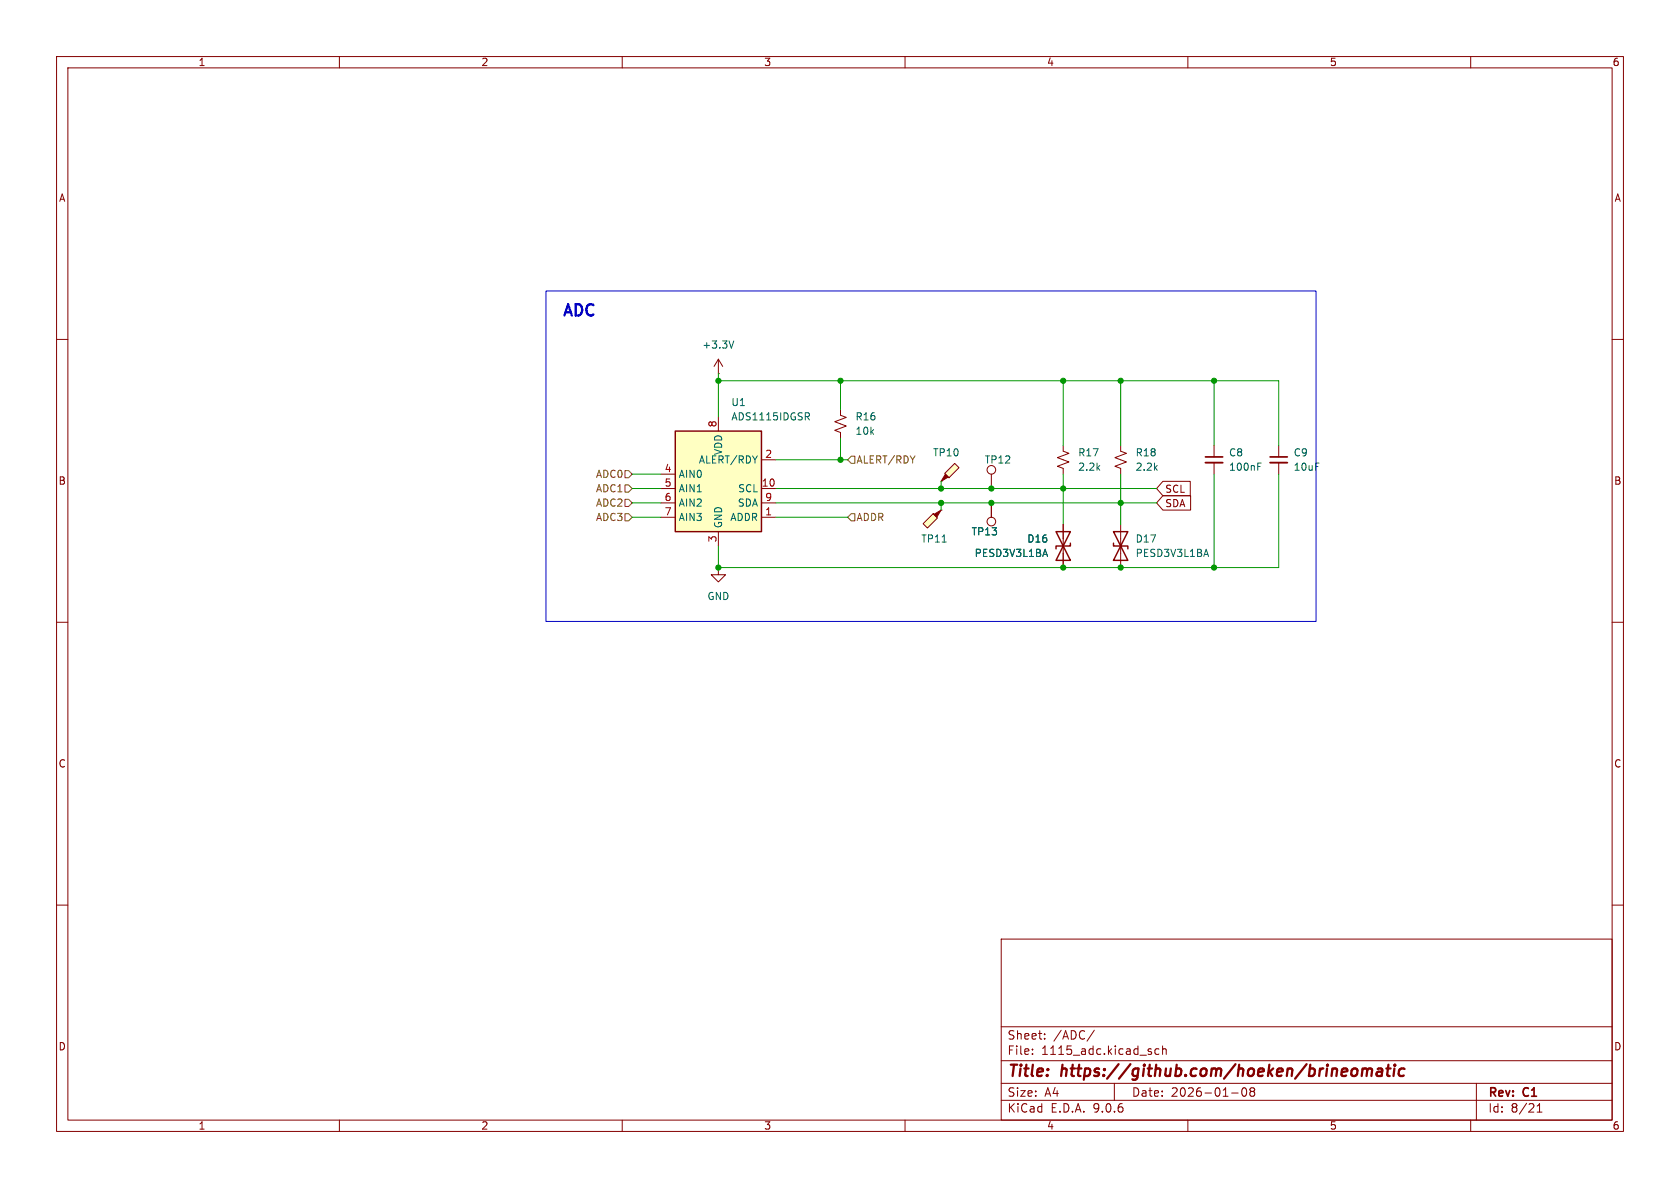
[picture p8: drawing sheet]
<svg xmlns="http://www.w3.org/2000/svg" width="297mm" height="210mm" viewBox="0 0 297 210" stroke-linecap="round" stroke-linejoin="round" font-family="sans-serif">
<g fill="none" stroke="#840000" stroke-width=".18">
<path d="M10 10h277v190h-277zM12 12h273v186h-273zM60 10v2M110 10v2M160 10v2M210 10v2M260 10v2M10 60h2M127 66h.1M127 63.5l-.8 1.3M127 63.5l.8 1.3M127 63.5v2.5"/>
<path d="M148.6 72.4v1l1 .4-2 .7 2 .8-2 .8 1 .4v1M188 78.7v1.1l1 .3-2.1 .8 2.1 .8-2.1 .7 1.1 .4v1M226.1 78.7v2.1M285 60h2M175.3 83.8v2.6M198.1 92.7v7.6M226.1 81.8v2M10 110h2M127 100.3v1.3h1.3l-1.3 1.3-1.3-1.3h1.3M127 100.3h.1M285 110h2M10 160h2"/>
<path d="M177 166h108v32h-108zM285 160h2M60 198v2M110 198v2M160 198v2M177 194.5h108M177 191.5h108M177 187.5h108M177 181.5h108M182.5 186.3v.1M182.5 185.5v.1M184.7 183.6v.1"/>
<path d="M184.7 182.8v.1M193.5 182.1l-1.3 2M197 191.5v3M204.9 185.5l-.4-.1-.3 .3v.4l.1 .2h.6M205.5 185.5l.2-.1 .4 .1 .1 .9M205.5 184.9v1.5M210 198v2M217.7 193.2h1.2M219.7 192.4a.81 .81 0 0 0 .3 1.4l.2-.1 .2-.5-.2-.8M221 192.4v.3l.2 .2M221.2 192.9l-.2 .3v.5l.2 .1 .5-.1 .1-.2-.1-.4-.2-.2M221.2 192.9h.3"/>
<path d="M221.7 192.4l.1 .3-.3 .2M260 198v2M261 191.5v6.5M271.7 196.6h.9M271.7 195.5l.5-.4v1.5"/>
<circle cx="175.3" cy="83.1" r=".76"/>
</g>
<g fill="none" stroke="#840000" stroke-width=".4">
<path d="M240.9 189.1a.49 .49 0 0 1 .8 .1M240.9 188.9l-.2 1.3M241.7 189.2a.5 .5 0 0 1 .8-.2l-.1 1.2M241.7 189.2l-.1 1M243.6 189l.2-.1 .5 .1v1.2M244.4 189.4h-.7a.4 .4 0 0 0-.4 .4 .4 .4 0 0 0 .3 .4l.7-.1M245.1 188.9h.7M245.5 188.2l-.3 1.7 .1 .2 .4 .1M246.5 188.9l-.2 1.3M246.6 188.2v.2M246.6 188.2l-.1 .1 .1 .1M246.6 188.2l.1 .1-.1 .1"/>
<path d="M248.3 189a.66 .66 0 0 0-1 .3v.5l.1 .3 .2 .1 .6-.1"/>
</g>
<path d="M196.8 94h2.6l-2.6 5.1h2.6zM196.8 96v.5h2.6v.5" fill="none" stroke="#840000" stroke-width=".25"/>
<path d="M129.7 60.3l-.4 1.2M213.2 97.1l.5 1.3" fill="none" stroke="#006464" stroke-width=".18"/>
<path d="M224.5 80.8h3.1" fill="none" stroke="#840000" stroke-width=".3"/>
<path d="M224.5 81.8h3.1" fill="none" stroke="#840000" stroke-width=".33"/>
<path d="M167 83.7l1.8-1.8 .7 .8-1.7 1.8z" fill="#ffffc2"/>
<path d="M167.1 83.8l.5 .5-1.2 .8z" fill="#840000" stroke="#840000" stroke-width=".18"/>
<path d="M198.1 78.7v1.1l1 .3-2 .8 2 .8-2 .7 1 .4v1M214.6 78.7v2.1M166.4 85.1h.1M167 83.7l1.8-1.8 .7 .8-1.7 1.8zM214.6 81.8v2" fill="none" stroke="#840000" stroke-width=".18"/>
<path d="M213.1 80.8h3.1" fill="none" stroke="#840000" stroke-width=".3"/>
<path d="M213.1 81.8h3.1" fill="none" stroke="#840000" stroke-width=".33"/>
<path d="M222.4 82.5h.4M222.4 81.9h.6" fill="none" stroke="#006464" stroke-width=".18"/>
<path d="M163.2 92.6l1.8-1.8 .7 .8-1.7 1.7z" fill="#ffffc2"/>
<path d="M165.1 90.9l1.3-.7-.8 1.2z" fill="#840000" stroke="#840000" stroke-width=".18"/>
<g fill="none" stroke="#840000" stroke-width=".18">
<path d="M163.2 92.6l1.8-1.8 .7 .8-1.7 1.7zM166.4 90.2h.1M175.3 88.9v2.5M188 92.7v7.6"/>
<circle cx="175.3" cy="92.2" r=".76"/>
</g>
<path d="M166.6 95.8h.7M184.8 97.1l.4 1.3" fill="none" stroke="#006464" stroke-width=".18"/>
<path d="M186.7 94l2.5 5.1h-2.5l2.5-5.1zM189.2 96v.5h-2.5v.5" fill="none" stroke="#840000" stroke-width=".25"/>
<path d="M119.4 76.2h15.2v17.8h-15.2z" fill="#ffffc2"/>
<path d="M119.4 76.2h15.2v17.8h-15.2z" fill="none" stroke="#840000" stroke-width=".25"/>
<g fill="none" stroke="#840000" stroke-width=".18">
<path d="M127 73.7v2.5M116.8 83.8h2.6M116.8 86.4h2.6M116.8 88.9h2.6M116.8 91.4h2.6M127 94v2.5M134.6 86.4h2.6M134.6 88.9h2.6M134.6 91.4h2.6M134.6 81.3h2.6M175.3 88.9v2.5M188 92.7v2.6"/>
<path d="M188 97.8v2.5M205.6 87.6h4.9v2.6h-4.9l-1.1-1.3zM205.6 85.1h4.8v2.5h-4.8l-1.1-1.2z"/>
</g>
<path d="M142.7 73.6l.4 .6M142.9 73l.2 .2-.1 .3-.1 .1M184.8 97.1l.4 1.3" fill="none" stroke="#006464" stroke-width=".18"/>
<path d="M110.5 90.8h.6l.7 .6-.7 .7h-.6zM110.5 83.2h.6l.7 .6-.7 .7h-.6zM110.5 88.3h.6l.7 .6-.7 .6h-.6zM110.5 85.7h.6l.7 .7-.7 .6h-.6zM150.5 80.6h.6v1.3h-.6l-.6-.6zM150.5 90.8h.6v1.3h-.6l-.6-.7z" fill="none" stroke="#725600" stroke-width=".18"/>
<g fill="none" stroke="#009600" stroke-width=".18">
<path d="M127 66v7.7M127 67.3h99.1v11.4M148.6 67.3v5.1M148.6 77.5v3.8M188 67.3v11.4M198.1 67.3v11.4M214.6 67.3v11.4M111.8 86.4h5M111.8 91.4h5M111.8 88.9h5M111.8 83.8h5M137.2 86.4h67.3"/>
<path d="M137.2 81.3h12.7M137.2 91.4h12.7M137.2 88.9h67.3M166.4 85.1v1.3M166.4 88.9v1.3M188 83.8v8.9M198.1 83.8v8.9M214.6 83.8v16.5M226.1 83.8v16.5h-99.1v-3.8"/>
</g>
<path d="M96.5 51.4h136.2v58.5h-136.2z" fill="none" stroke="#0000c2" stroke-width=".18"/>
<g fill="#009600" stroke="#009600" stroke-width=".18">
<circle cx="127" cy="100.3" r=".46"/>
<circle cx="127" cy="67.3" r=".46"/>
<circle cx="148.6" cy="81.3" r=".46"/>
<circle cx="148.6" cy="67.3" r=".46"/>
<circle cx="188" cy="67.3" r=".46"/>
<circle cx="188" cy="86.4" r=".46"/>
<circle cx="198.1" cy="100.3" r=".46"/>
<circle cx="198.1" cy="67.3" r=".46"/>
<circle cx="188" cy="100.3" r=".46"/>
<circle cx="198.1" cy="88.9" r=".46"/>
<circle cx="175.3" cy="88.9" r=".46"/>
<circle cx="175.3" cy="86.4" r=".46"/>
<circle cx="166.4" cy="88.9" r=".46"/>
<circle cx="166.4" cy="86.4" r=".46"/>
<circle cx="214.6" cy="67.3" r=".46"/>
<circle cx="214.6" cy="100.3" r=".46"/>
</g>
<text font-size="2.8" fill="#0000c2" x="99.3" y="56.5">ADC</text>
<g font-size="2.8" fill="#840000">
<text x="178" y="190.9">Title:</text>
<text x="187.7" y="190.9">https://github.com/hoeken/brineomatic</text>
</g>
<g font-size="2.1" fill="#840000">
<text x="178" y="184">Sheet:</text>
<text x="186.2" y="184">/ADC/</text>
<text x="178" y="186.7">File:</text>
<text x="184.1" y="186.7">1115_adc.kicad_sch</text>
<text x="178" y="196.9">KiCad</text>
<text x="178" y="194.1">Size:</text>
<text x="184.7" y="194.1">A4</text>
<text x="185.7" y="196.9">E.D.A.</text>
<text x="193.3" y="196.9">9.0.6</text>
<text x="200" y="194.1">Date:</text>
<text x="207" y="194.1">2026-01-08</text>
<text x="263" y="194.3">Rev:</text>
<text x="263" y="196.9">Id:</text>
<text x="267.1" y="196.9">8/21</text>
<text x="269.4" y="194.3">C1</text>
</g>
<g font-size="1.8" fill="#840000">
<text x="35" y="11.9">1</text>
<text x="85" y="11.9">2</text>
<text x="135" y="11.9">3</text>
<text x="185" y="11.9">4</text>
<text x="235" y="11.9">5</text>
<text x="285" y="11.9">6</text>
<text x="10.3" y="35.9">A</text>
<text x="285.3" y="35.9">A</text>
<text x="10.3" y="85.9">B</text>
<text x="205.9" y="89.9">SDA</text>
<text x="205.9" y="87.3">SCL</text>
<text x="285.3" y="85.9">B</text>
<text x="10.3" y="135.9">C</text>
<text x="285.3" y="135.9">C</text>
<text x="10.3" y="185.9">D</text>
<text x="285.3" y="185.9">D</text>
<text x="35" y="199.9">1</text>
<text x="85" y="199.9">2</text>
<text x="135" y="199.9">3</text>
<text x="185" y="199.9">4</text>
<text x="235" y="199.9">5</text>
<text x="285" y="199.9">6</text>
</g>
<g font-size="1.8" fill="#006464">
<text x="124.1" y="61.8">+3.3V</text>
<text x="129.2" y="72">U1</text>
<text x="129.2" y="74.5">ADS1115IDGSR</text>
<text x="151.1" y="77.1">10k</text>
<text x="151.1" y="74.5">R16</text>
<text x="123.4" y="82.1">ALERT/RDY</text>
<text x="127.9" y="80.5" transform="rotate(-90 127.9 80.5)">VDD</text>
<text x="164.9" y="80.9">TP10</text>
<text x="174" y="82.1">TP12</text>
<text x="190.5" y="83.4">2.2k</text>
<text x="190.5" y="80.9">R17</text>
<text x="200.7" y="83.4">2.2k</text>
<text x="200.7" y="80.9">R18</text>
<text x="217.2" y="80.9">C8</text>
<text x="217.2" y="83.4">100nF</text>
<text x="228.6" y="80.9">C9</text>
<text x="228.6" y="83.4">10uF</text>
<text x="119.9" y="84.7">AIN0</text>
<text x="119.9" y="87.2">AIN1</text>
<text x="119.9" y="89.8">AIN2</text>
<text x="130.3" y="89.8">SDA</text>
<text x="130.4" y="87.2">SCL</text>
<text x="119.9" y="92.3">AIN3</text>
<text x="127.9" y="93.5" transform="rotate(-90 127.9 93.5)">GND</text>
<text x="129" y="92.3">ADDR</text>
<text x="171.7" y="94.8">TP13</text>
<text x="162.8" y="96.1">TP11</text>
<text x="172.2" y="98.7">PESD3V3L1BA</text>
<text x="181.5" y="96.1">D16</text>
<text x="200.7" y="98.7">PESD3V3L1BA</text>
<text x="200.7" y="96.1">D17</text>
<text x="125" y="106.3">GND</text>
</g>
<g font-size="1.8" fill="#a90000">
<text x="126.7" y="75.6" transform="rotate(-90 126.7 75.6)">8</text>
<text x="117.4" y="83.6">4</text>
<text x="135.2" y="81">2</text>
<text x="117.4" y="86.1">5</text>
<text x="117.4" y="88.6">6</text>
<text x="134.6" y="86.1">10</text>
<text x="135.2" y="88.6">9</text>
<text x="117.4" y="91.2">7</text>
<text x="126.7" y="96" transform="rotate(-90 126.7 96)">3</text>
<text x="135.2" y="91.2">1</text>
</g>
<g font-size="1.8" fill="#725600">
<text x="151.3" y="82.1">ALERT/RDY</text>
<text x="105.3" y="84.7">ADC0</text>
<text x="105.3" y="89.8">ADC2</text>
<text x="105.3" y="87.2">ADC1</text>
<text x="105.3" y="92.3">ADC3</text>
<text x="151.3" y="92.3">ADDR</text>
</g>
</svg>
